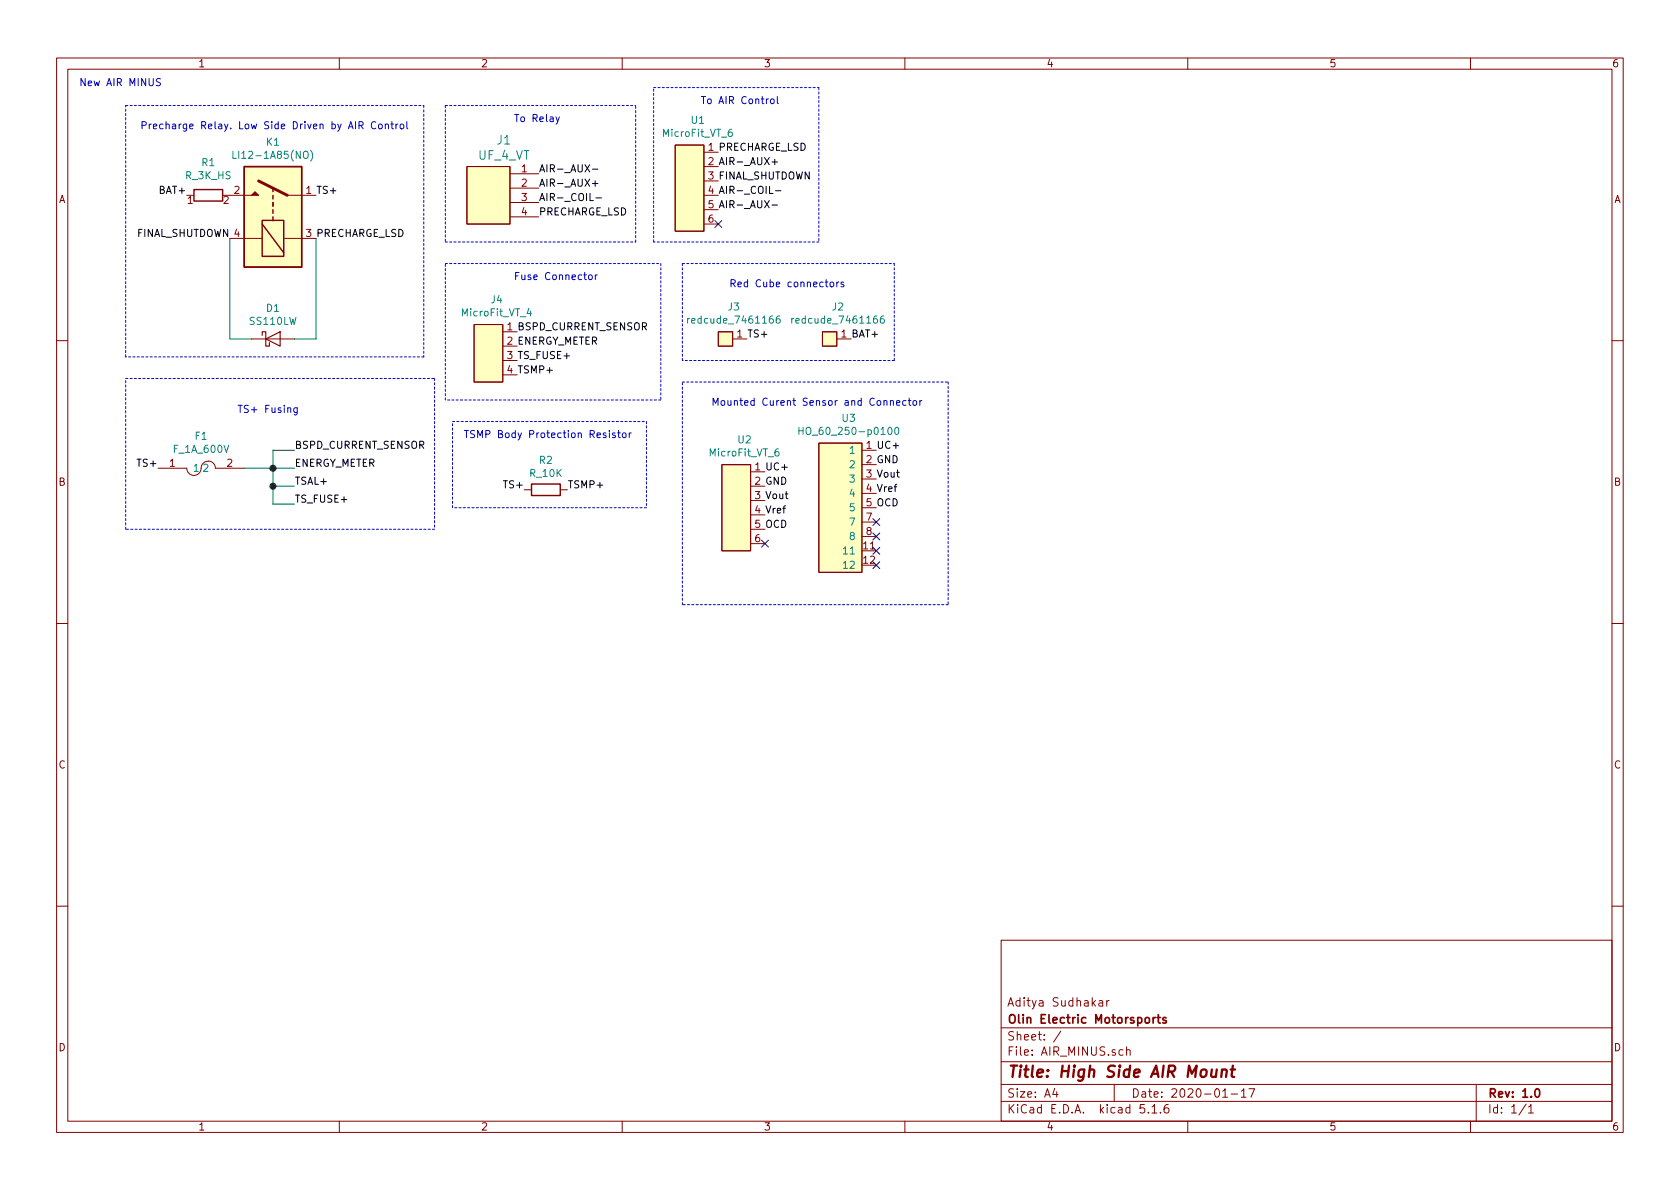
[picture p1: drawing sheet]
<svg xmlns="http://www.w3.org/2000/svg" width="297mm" height="210mm" viewBox="0 0 297 210" stroke-linecap="round" stroke-linejoin="round" font-family="sans-serif">
<g fill="none" stroke="#840000" stroke-width=".18">
<path d="M10 10.3h277v189.9h-277zM12 12.2h273v186.1h-273zM60 10.3v1.9M110 10.3v1.9M160 10.3v1.9M210 10.3v1.9M260 10.3v1.9M40.6 34.5h3.8M50.8 34.5h5.1M82.5 29.5h7.7v10.1h-7.7zM90.2 30.7h5M90.2 33.3h5"/>
<path d="M90.2 35.8h5M90.2 38.3h5M119.4 25.6h5.1v15.3h-5.1zM124.5 34.5h2.5M124.5 26.9h2.5M124.5 29.5h2.5M124.5 32h2.5M124.5 37.1h2.5M124.5 39.6h2.5M40.6 42.2h5.8M44.4 59.9h7.7M50.2 42.2h5.7"/>
<path d="M83.8 57.4h5.1v10.2h-5.1zM88.9 58.7h2.5M127 58.7h2.5v2.5h-2.5zM129.5 59.9h2.6M145.4 58.7h2.6v2.5h-2.6zM148 59.9h2.5M10 60.2h2M88.9 61.2h2.5M88.9 63.7h2.5M88.9 66.3h2.5M144.8 78.4h7.6v22.8h-7.6zM152.4 79.6h2.5"/>
<path d="M285 60.2h2M36.8 81.6a1.36 1.36 0 0 0-1.3 1.5 1.27 1.27 0 0 1-1.4 1 1.27 1.27 0 0 1-1.1-1.3h-5.1M36.8 81.5a1.25 1.25 0 0 1 1.3 1.3M38.1 82.8h5.1M92.7 86.6h1.3M99.1 86.6h1.2M127.6 82.2h5.1v15.2h-5.1zM132.7 83.4h2.6M132.7 86h2.6M132.7 88.5h2.6M132.7 91.1h2.6M132.7 93.6h2.6"/>
<path d="M132.7 96.1h2.6M152.4 82.2h2.5M152.4 84.7h2.5M152.4 87.2h2.5M152.4 89.8h2.5M152.4 92.3h2.5M152.4 94.9h2.5M10 110.3h2M285 110.3h2M10 160.2h2M177 166.3h108v32h-108zM194.3 177h.6l.1 .9"/>
<path d="M195 177.3l-.5 .1-.2 .2 .2 .3 .5-.1M195.7 176.9v1M196.1 176.9l-.4 .3M285 160.2h2M60 198.3v1.9M110 198.3v1.9M160 198.3v1.9M177 194.8h108M177 191.8h108M177 187.8h108M177 181.8h108M186.5 192.5l-.4 1h1"/>
<path d="M186.8 193v1M187.6 182.3l-1.3 2M197 191.8v3M198.6 185.7l-.5-.1-.3 .3 .2 .6h.6M199.2 185.7l.2-.1 .4 .1v.9M199.2 185.1v1.5M202.3 195.3h-.7l-.1 .7 .3-.1 .5 .1 .1 .2-.1 .5-.2 .1-.6-.1M203 196.7v.1M203.7 195.8l.4-.5v1.5M203.7 196.8h.8M205.2 196.7v.1M206.6 195.3a.62 .62 0 0 0-.8 .7l.1 .7 .2 .1 .5-.1 .1-.5-.1-.2-.5-.1-.3 .3"/>
<path d="M210 198.3v1.9M216.2 194h.8M217.7 193.5h1.1M219.5 193l.4-.5v1.5M219.5 194h.8M220.8 192.5h1l-.6 1.5M260 198.3v1.9M261 191.8v6.5M269.8 195.2l-1.2 2M270.3 195.8l.4-.5v1.5M270.3 196.8h.8"/>
</g>
<path d="M203.9 179.9v1M204.3 179.9l-.3 .1-.1 .2M204.6 179.9h.6M204.8 179.4v1.3l.4 .2M206.2 180a.37 .37 0 0 0-.6 .1l.1 .3 .5 .1v.1l-.2 .3-.4-.1M271.5 192.7l.2-.2a.81 .81 0 0 1 .6 .6 .81 .81 0 0 1-.3 .8l-.1 .1a.79 .79 0 0 1-.4-1.3z" fill="none" stroke="#840000" stroke-width=".3"/>
<path d="M214.3 189.1l-.1 1.2a.59 .59 0 0 0 .8 0M215.1 189.1l-.1 1.3M216.1 189.3a.52 .52 0 0 1 .8 .1l-.1 1M216.1 189.1l-.2 1.3M217.6 189.1h.8M218 188.4l-.2 1.8v.1l.4 .1" fill="none" stroke="#840000" stroke-width=".41"/>
<g fill="#ffffc2" stroke="#ffffc2" stroke-width=".18">
<path d="M127.6 82.2h5.1v15.2h-5.1z"/>
<path d="M83.8 57.4h5.1v10.2h-5.1z"/>
<path d="M43.2 29.5h10.1v17.7h-10.1z"/>
<path d="M145.4 58.7h2.6v2.5h-2.6z"/>
<path d="M127 58.7h2.5v2.5h-2.5z"/>
<path d="M119.4 25.6h5.1v15.3h-5.1z"/>
<path d="M82.5 29.5h7.7v10.1h-7.7z"/>
<path d="M144.8 78.4h7.6v22.8h-7.6z"/>
</g>
<g fill="none" stroke="#008484" stroke-width=".18">
<path d="M41.2 26.7v1.3h.6M54.9 26.6a1.47 1.47 0 0 1 0 1.9M129.4 22.9h-.3a.79 .79 0 0 0-.1 1.2l.4-.1v-.5l-.4-.2-.2 .3M93.5 54.6l-.3 .8h.8M121.6 56.3v.8M121.9 56.3l-.3 .2M137.8 55.9l-.3 .1a.87 .87 0 0 0 0 1.1l.4-.1v-.5l-.4-.1-.3 .2M140 56.3v.8M140.3 56.3l-.3 .2M156.3 55.9l-.4 .1a.87 .87 0 0 0 0 1.1l.4-.1v-.5l-.4-.1-.2 .2M137.6 79.4h-.2a.79 .79 0 0 0-.1 1.2l.4-.1v-.5l-.4-.1-.3 .2M141.2 75.6v1.2"/>
<path d="M141.2 76.2h.8M142 75.6v1.2M158.3 75.7l.2-.1a.69 .69 0 0 1 .4 .6 .69 .69 0 0 1-.4 .6l-.3-.2v-.3z"/>
</g>
<path d="M34.3 33.5h5.1v2.1h-5.1zM43.2 29.5h10.1v17.7h-10.1zM46.4 39h3.8v6.3h-3.8zM46.4 39.6l3.8 5.1M48.3 33.3v.6M48.3 34.5v.7M48.3 35.8v.6M48.3 37.1v.6M48.3 38.3v.7M94 85.6h5.1v2h-5.1z" fill="none" stroke="#840000" stroke-width=".25"/>
<path d="M45.7 32l5.1 2.5" fill="none" stroke="#840000" stroke-width=".51"/>
<path d="M45.1 33.9l.6 .6h-1.3z" fill="#840000" stroke="#840000" stroke-width=".18"/>
<path d="M46.4 59.3v-.6h.6v2.5h.6v-.6M47 59.9l2.5-1.2v2.5z" fill="none" stroke="#840000" stroke-width=".2"/>
<g fill="none" stroke="#0000c2" stroke-width=".18" stroke-dasharray=".4 .4">
<path d="M22.2 18.7h52.7M74.9 18.7v44.4M78.7 18.7h33.7M78.7 18.7v24.1M115.6 15.5h29.2M144.8 15.5v27.3M78.7 46.6h38.1M78.7 42.8h33.7M112.4 42.8v-24.1M115.6 42.8v-27.3M116.8 46.6v24.1M120.6 46.6h37.5"/>
<path d="M144.8 42.8h-29.2M158.1 46.6v17.1M22.2 66.9h54.6M22.2 63.1v-44.4M74.9 63.1h-52.7M76.8 66.9v26.7M78.7 70.7v-24.1M80 74.5h34.3M114.3 74.5v15.3M116.8 70.7h-38.1M120.6 67.6h47M120.6 63.7v-17.1"/>
<path d="M158.1 63.7h-37.5M167.6 67.6v39.3M22.2 93.6v-26.7M76.8 93.6h-54.6M80 89.8v-15.3M114.3 89.8h-34.3M120.6 106.9v-39.3M167.6 106.9h-47"/>
</g>
<path d="M40.6 42.2v17.7h3.8M55.9 42.2v17.7h-3.8M52.1 79.6h-3.8v9.5h3.8M43.2 82.8h8.9M48.3 86h3.8" fill="none" stroke="#008400" stroke-width=".18"/>
<path d="M104.7 32.5h1M104.7 29.9h1M105.2 32v.9M105.4 35h.9M136.5 36.3h1M136.5 28.6h1M137 28.2v.9M137.1 33.7h1" fill="none" stroke="#000" stroke-width=".18"/>
<g fill="none" stroke="#0000c2" stroke-width=".18">
<path d="M28.4 14l-.5-.1-.2 .1-.1 .2 .2 .2 .4 .2 .2 .3-.3 .3-.5-.1M136.3 17.5h.4l.1 .1v.7h-.3l-.3-.2zM137.4 17.1v1.1l.2 .1M66.4 21.6a.51 .51 0 0 0-.6 0 .51 .51 0 0 0-.1 .6 .46 .46 0 0 0 .2 .5 .46 .46 0 0 0 .5 0M67 22l.3-.1 .3 .3-.1 .5-.3 .1-.2-.1zM68.1 22.1l.2-.2 .3 .1 .1 .8M68.1 21.9v.9M69.1 21.9h.5M69.3 21.5v1.1l.3 .2M70 21.9v.9M70.4 21.9l-.4 .3M70.8 22l.3-.1 .3 .3-.1 .5-.3 .1-.2-.1z"/>
<path d="M71.9 21.5v1.1l.2 .2M98.3 20.7l.3 .8M98.9 20.7l-.4 1.1-.2 .1M104.2 48.7l.3-.1 .2 .2-.1 .6h-.3l-.2-.1zM105.3 48.6v.8M105.6 48.6l-.3 .2M146.9 49.9h.3l.2 .2-.1 .6h-.3l-.2-.1zM148 49.9v.8M148.3 49.9l-.3 .2M149.2 49.9h-.3l-.2 .2v.1l.5 .2v.3h-.5M52.6 72.1l-.1 1.1-.2 .2-.3-.1M52.6 72.2l-.4-.1-.3 .2 .2 .6h.5"/>
<path d="M107.7 76.1v.1M107.7 76.5v.9M108.8 76.6l-.3-.1-.2 .2 .1 .2 .4 .1v.3h-.5M109.2 76.5h.5M109.4 76.1v1.1l.3 .2M110.2 76.6l.3-.1 .1 .2v.6l-.3 .1-.3-.2zM111.3 76.5v.9M111.6 76.5l-.3 .3M157.4 71l.2-.2 .3 .1 .1 .8M157.4 70.8v.9M158.5 71.2l.6-.1v-.2l-.4-.1-.2 .2 .1 .6h.5M160.2 70.9l-.4-.1-.2 .3 .1 .5h.5"/>
<path d="M160.6 70.8h.5M160.8 70.4v1.1l.3 .2M161.5 71l.1-.2 .4 .2 .1 .4-.1 .2-.4 .1-.1-.2zM162.6 70.8v.9M163 70.8l-.3 .1-.1 .2"/>
</g>
<g fill="#008400" stroke="#008400" stroke-width=".25">
<circle cx="48.3" cy="86" r=".51"/>
<circle cx="48.3" cy="82.8" r=".51"/>
</g>
<path d="M126.4 39l1.2 1.2M127.6 39l-1.2 1.2M134.6 95.5l1.3 1.2M135.9 95.5l-1.3 1.2M154.3 99.3l1.2 1.3M154.3 96.8l1.2 1.2M154.3 94.3l1.2 1.2M154.3 91.7l1.2 1.2M155.5 99.3l-1.2 1.3M155.5 96.8l-1.2 1.2M155.5 94.3l-1.2 1.2M155.5 91.7l-1.2 1.2" fill="none" stroke="#000084" stroke-width=".18"/>
<text font-size="2.8" fill="#840000" x="178" y="190.5">Title: High Side AIR Mount</text>
<g font-size="2.1" fill="#008484">
<text x="84.6" y="28.2">UF_4_VT</text>
<text x="87.9" y="25.5">J1</text>
</g>
<g font-size="2.1" fill="#840000">
<text x="178" y="178">Aditya Sudhakar</text>
<text x="178" y="184">Sheet: /</text>
<text x="178" y="181">Olin Electric Motorsports</text>
<text x="178" y="186.7">File: AIR_MINUS.sch</text>
<text x="178" y="196.9">KiCad E.D.A. kicad 5.1.6</text>
<text x="178" y="194.1">Size: A4</text>
<text x="200" y="194.1">Date: 2020-01-17</text>
<text x="263" y="194.1">Rev: 1.0</text>
<text x="263" y="196.9">Id: 1/1</text>
</g>
<g font-size="1.8" fill="#840000">
<text x="35" y="11.9">1</text>
<text x="85" y="11.9">2</text>
<text x="135" y="11.9">3</text>
<text x="185" y="11.9">4</text>
<text x="235" y="11.9">5</text>
<text x="285" y="11.9">6</text>
<text x="10.4" y="35.9">A</text>
<text x="41.4" y="34.3">2</text>
<text x="92.2" y="30.5">1</text>
<text x="92.2" y="33">2</text>
<text x="92.2" y="35.6">3</text>
<text x="285.4" y="35.9">A</text>
<text x="33.2" y="36.1">1</text>
<text x="39.5" y="36.1">2</text>
<text x="92.2" y="38.1">4</text>
<text x="125.2" y="39.4">6</text>
<text x="30" y="82.5">1</text>
<text x="40.2" y="82.5">2</text>
<text x="10.4" y="85.9">B</text>
<text x="285.4" y="85.9">B</text>
<text x="133.5" y="95.9">6</text>
<text x="153.2" y="92.1">7</text>
<text x="153.2" y="94.6">8</text>
<text x="152.7" y="97.1">11</text>
<text x="152.7" y="99.7">12</text>
<text x="10.4" y="135.9">C</text>
<text x="285.4" y="135.9">C</text>
<text x="10.4" y="185.9">D</text>
<text x="285.4" y="185.9">D</text>
<text x="35" y="199.9">1</text>
<text x="85" y="199.9">2</text>
<text x="135" y="199.9">3</text>
<text x="185" y="199.9">4</text>
<text x="235" y="199.9">5</text>
<text x="285" y="199.9">6</text>
</g>
<g font-size="1.8" fill="#0000c2">
<text x="14" y="15.2">New AIR MINUS</text>
<text x="24.8" y="22.9">Precharge Relay. Low Side Driven by AIR Control</text>
<text x="90.8" y="21.6">To Relay</text>
<text x="123.8" y="18.4">To AIR Control</text>
<text x="90.8" y="49.5">Fuse Connector</text>
<text x="128.9" y="50.8">Red Cube connectors</text>
<text x="125.7" y="71.7">Mounted Curent Sensor and Connector</text>
<text x="41.9" y="73">TS+ Fusing</text>
<text x="81.9" y="77.5">TSMP Body Protection Resistor</text>
</g>
<g font-size="1.8" fill="#008484">
<text x="122.3" y="21.9">U1</text>
<text x="35.7" y="29.4">R1</text>
<text x="42.1" y="28.1">LI12-1A85(NO)</text>
<text x="47.1" y="25.8">K1</text>
<text x="117.3" y="24.2">MicroFit_VT_6</text>
<text x="32.9" y="31.7">R_3K_HS</text>
<text x="86.9" y="53.6">J4</text>
<text x="44.2" y="57.4">SS110LW</text>
<text x="47.1" y="55.1">D1</text>
<text x="81.8" y="56">MicroFit_VT_4</text>
<text x="122.4" y="57.2">redcude_7461166</text>
<text x="128.8" y="54.9">J3</text>
<text x="140.8" y="57.2">redcude_7461166</text>
<text x="147.2" y="54.9">J2</text>
<text x="34.5" y="77.8">F1</text>
<text x="142.5" y="76.9">HO_60_250-p0100</text>
<text x="148.9" y="74.6">U3</text>
<text x="30.8" y="80.1">F_1A_600V</text>
<text x="34" y="83.4">1</text>
<text x="36.1" y="83.4">2</text>
<text x="95.4" y="82">R2</text>
<text x="125.6" y="80.7">MicroFit_VT_6</text>
<text x="130.5" y="78.4">U2</text>
<text x="150.4" y="80.3">1</text>
<text x="150.4" y="82.8">2</text>
<text x="93.8" y="84.3">R_10K</text>
<text x="150.4" y="85.3">3</text>
<text x="150.4" y="87.9">4</text>
<text x="150.4" y="90.4">5</text>
<text x="150.4" y="93">7</text>
<text x="150.4" y="95.5">8</text>
<text x="149.4" y="98">11</text>
<text x="149.4" y="100.6">12</text>
</g>
<g font-size="1.8">
<text x="125.2" y="26.7">1 PRECHARGE_LSD</text>
<text x="125.2" y="29.2">2 AIR-_AUX+</text>
<text x="28.3" y="34.3">BAT+</text>
<text x="54.1" y="34.3">1 TS+</text>
<text x="95.2" y="35.6">AIR-_COIL-</text>
<text x="95.2" y="33">AIR-_AUX+</text>
<text x="95.2" y="30.5">AIR-_AUX-</text>
<text x="125.2" y="31.7">3 FINAL_SHUTDOWN</text>
<text x="125.2" y="34.3">4 AIR-_COIL-</text>
<text x="24" y="41.9">FINAL_SHUTDOWN 4</text>
<text x="54.1" y="41.9">3 PRECHARGE_LSD</text>
<text x="95.2" y="38.1">PRECHARGE_LSD</text>
<text x="125.2" y="36.8">5 AIR-_AUX-</text>
<text x="89.7" y="58.4">1 BSPD_CURRENT_SENSOR</text>
<text x="130.3" y="59.7">1 TS+</text>
<text x="148.7" y="59.7">1 BAT+</text>
<text x="89.7" y="61">2 ENERGY_METER</text>
<text x="89.7" y="63.5">3 TS_FUSE+</text>
<text x="89.7" y="66">4 TSMP+</text>
<text x="24.6" y="82.5">TS+</text>
<text x="52.1" y="79.4">BSPD_CURRENT_SENSOR</text>
<text x="52.1" y="82.5">ENERGY_METER</text>
<text x="133.5" y="83.2">1 UC+</text>
<text x="153.2" y="79.4">1 UC+</text>
<text x="153.2" y="81.9">2 GND</text>
<text x="52.1" y="85.7">TSAL+</text>
<text x="52.1" y="88.9">TS_FUSE+</text>
<text x="89.4" y="86.4">TS+</text>
<text x="100.3" y="86.4">TSMP+</text>
<text x="133.5" y="85.7">2 GND</text>
<text x="133.5" y="88.3">3 Vout</text>
<text x="153.2" y="84.4">3 Vout</text>
<text x="153.2" y="87">4 Vref</text>
<text x="153.2" y="89.5">5 OCD</text>
<text x="133.5" y="90.8">4 Vref</text>
<text x="133.5" y="93.3">5 OCD</text>
</g>
</svg>
